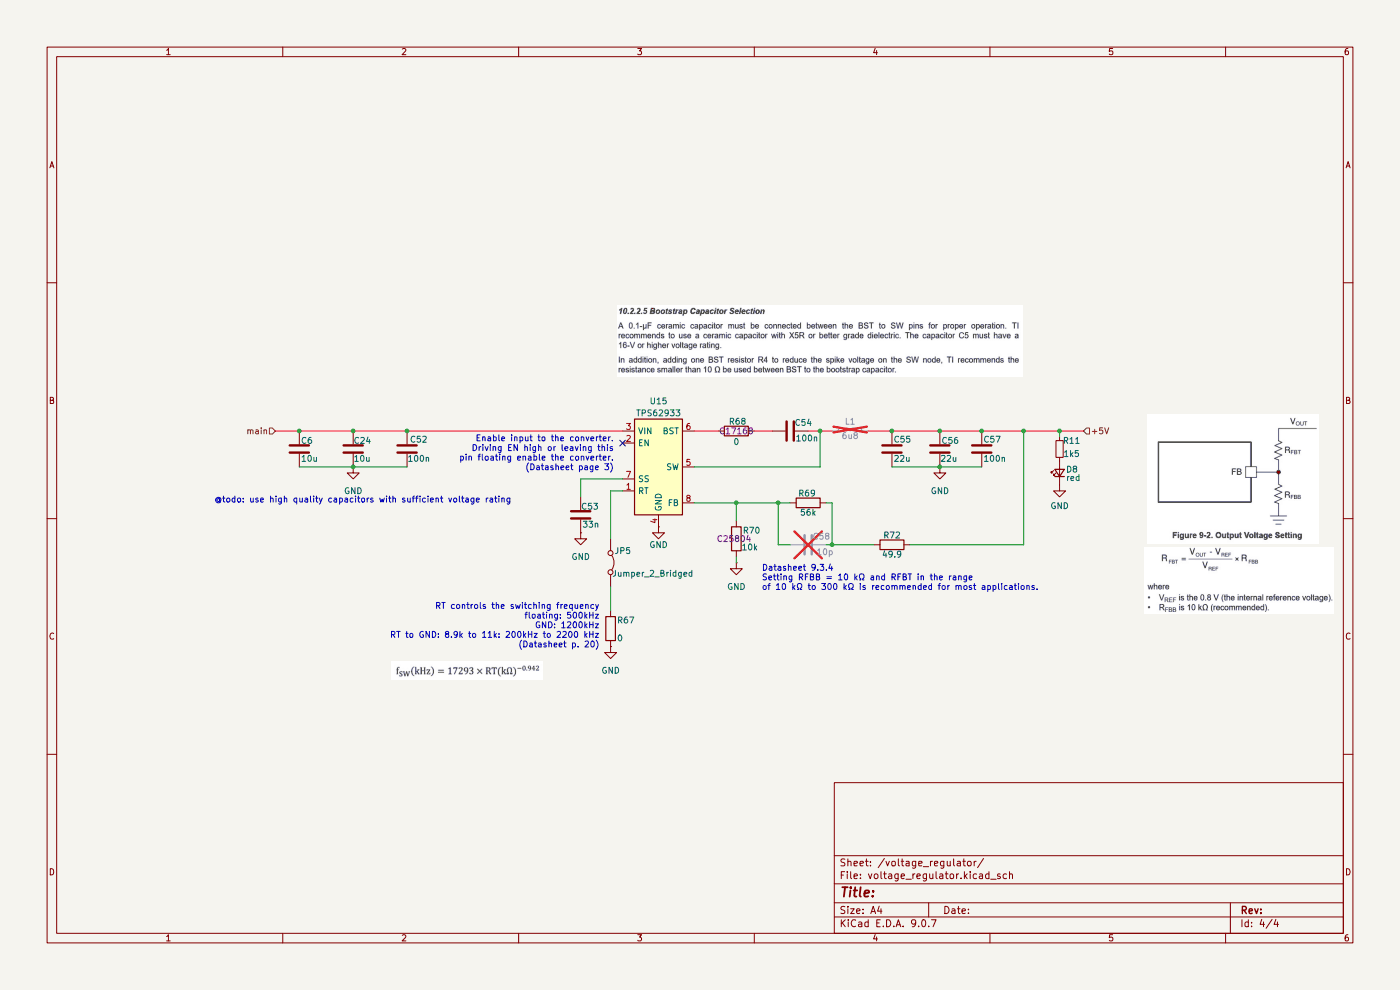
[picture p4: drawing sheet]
(kicad_sch
 (version 20250114)
 (generator "eeschema")
 (generator_version "9.0")
 (paper "A4")
 (lib_symbols
  (symbol "Device:C"
   (pin_numbers (hide yes))
   (pin_names
    (offset 0.254)) (exclude_from_sim no) (in_bom yes) (on_board yes)
   (property "Reference" "C" (at 0.635 2.54 0) (effects (font (size 1.27 1.27)) (justify left)))
   (property "Value" "C" (at 0.635 -2.54 0) (effects (font (size 1.27 1.27)) (justify left)))
   (property "Footprint" "" (at 0.9652 -3.81 0) (effects (font (size 1.27 1.27)) (hide yes)))
   (property "Datasheet" "~" (at 0 0 0) (effects (font (size 1.27 1.27)) (hide yes)))
   (property "Description" "Unpolarized capacitor" (at 0 0 0) (effects (font (size 1.27 1.27)) (hide yes)))
   (symbol "C_0_1"
    (polyline (pts (xy -2.032 0.762) (xy 2.032 0.762)) (stroke (width 0.508) (type default)) (fill (type none)))
    (polyline (pts (xy -2.032 -0.762) (xy 2.032 -0.762)) (stroke (width 0.508) (type default)) (fill (type none))))
   (symbol "C_1_1"
    (pin passive line (at 0 3.81 270) (length 2.794) (name "~" (effects (font (size 1.27 1.27)))) (number "1" (effects (font (size 1.27 1.27)))))
    (pin passive line (at 0 -3.81 90) (length 2.794) (name "~" (effects (font (size 1.27 1.27)))) (number "2" (effects (font (size 1.27 1.27))))))
   (embedded_fonts no))
  (symbol "Device:L"
   (pin_numbers (hide yes))
   (pin_names
    (offset 1.016) (hide yes)) (exclude_from_sim no) (in_bom yes) (on_board yes)
   (property "Reference" "L" (at -1.27 0 90) (effects (font (size 1.27 1.27))))
   (property "Value" "L" (at 1.905 0 90) (effects (font (size 1.27 1.27))))
   (property "Footprint" "" (at 0 0 0) (effects (font (size 1.27 1.27)) (hide yes)))
   (property "Datasheet" "~" (at 0 0 0) (effects (font (size 1.27 1.27)) (hide yes)))
   (property "Description" "Inductor" (at 0 0 0) (effects (font (size 1.27 1.27)) (hide yes)))
   (symbol "L_0_1"
    (arc (start 0 2.54) (mid 0.6323 1.905) (end 0 1.27) (stroke (width 0) (type default)) (fill (type none)))
    (arc (start 0 1.27) (mid 0.6323 0.635) (end 0 0) (stroke (width 0) (type default)) (fill (type none)))
    (arc (start 0 0) (mid 0.6323 -0.635) (end 0 -1.27) (stroke (width 0) (type default)) (fill (type none)))
    (arc (start 0 -1.27) (mid 0.6323 -1.905) (end 0 -2.54) (stroke (width 0) (type default)) (fill (type none))))
   (symbol "L_1_1"
    (pin passive line (at 0 3.81 270) (length 1.27) (name "1" (effects (font (size 1.27 1.27)))) (number "1" (effects (font (size 1.27 1.27)))))
    (pin passive line (at 0 -3.81 90) (length 1.27) (name "2" (effects (font (size 1.27 1.27)))) (number "2" (effects (font (size 1.27 1.27))))))
   (embedded_fonts no))
  (symbol "Device:LED_Small"
   (pin_numbers (hide yes))
   (pin_names
    (offset 0.254) (hide yes)) (exclude_from_sim no) (in_bom yes) (on_board yes)
   (property "Reference" "D" (at -1.27 3.175 0) (effects (font (size 1.27 1.27)) (justify left)))
   (property "Value" "LED_Small" (at -4.445 -2.54 0) (effects (font (size 1.27 1.27)) (justify left)))
   (property "Footprint" "" (at 0 0 90) (effects (font (size 1.27 1.27)) (hide yes)))
   (property "Datasheet" "~" (at 0 0 90) (effects (font (size 1.27 1.27)) (hide yes)))
   (property "Description" "Light emitting diode, small symbol" (at 0 0 0) (effects (font (size 1.27 1.27)) (hide yes)))
   (symbol "LED_Small_0_1"
    (polyline (pts (xy -0.762 -1.016) (xy -0.762 1.016)) (stroke (width 0.254) (type default)) (fill (type none)))
    (polyline (pts (xy 0 0.762) (xy -0.508 1.27) (xy -0.254 1.27) (xy -0.508 1.27) (xy -0.508 1.016)) (stroke (width 0) (type default)) (fill (type none)))
    (polyline (pts (xy 0.508 1.27) (xy 0 1.778) (xy 0.254 1.778) (xy 0 1.778) (xy 0 1.524)) (stroke (width 0) (type default)) (fill (type none)))
    (polyline (pts (xy 0.762 -1.016) (xy -0.762 0) (xy 0.762 1.016) (xy 0.762 -1.016)) (stroke (width 0.254) (type default)) (fill (type none)))
    (polyline (pts (xy 1.016 0) (xy -0.762 0)) (stroke (width 0) (type default)) (fill (type none))))
   (symbol "LED_Small_1_1"
    (pin passive line (at -2.54 0 0) (length 1.778) (name "K" (effects (font (size 1.27 1.27)))) (number "1" (effects (font (size 1.27 1.27)))))
    (pin passive line (at 2.54 0 180) (length 1.778) (name "A" (effects (font (size 1.27 1.27)))) (number "2" (effects (font (size 1.27 1.27))))))
   (embedded_fonts no))
  (symbol "Device:R"
   (pin_numbers (hide yes))
   (pin_names
    (offset 0)) (exclude_from_sim no) (in_bom yes) (on_board yes)
   (property "Reference" "R" (at 2.032 0 90) (effects (font (size 1.27 1.27))))
   (property "Value" "R" (at 0 0 90) (effects (font (size 1.27 1.27))))
   (property "Footprint" "" (at -1.778 0 90) (effects (font (size 1.27 1.27)) (hide yes)))
   (property "Datasheet" "~" (at 0 0 0) (effects (font (size 1.27 1.27)) (hide yes)))
   (property "Description" "Resistor" (at 0 0 0) (effects (font (size 1.27 1.27)) (hide yes)))
   (symbol "R_0_1"
    (rectangle (start -1.016 -2.54) (end 1.016 2.54) (stroke (width 0.254) (type default)) (fill (type none))))
   (symbol "R_1_1"
    (pin passive line (at 0 3.81 270) (length 1.27) (name "~" (effects (font (size 1.27 1.27)))) (number "1" (effects (font (size 1.27 1.27)))))
    (pin passive line (at 0 -3.81 90) (length 1.27) (name "~" (effects (font (size 1.27 1.27)))) (number "2" (effects (font (size 1.27 1.27))))))
   (embedded_fonts no))
  (symbol "Device:R_Small"
   (pin_numbers (hide yes))
   (pin_names
    (offset 0.254) (hide yes)) (exclude_from_sim no) (in_bom yes) (on_board yes)
   (property "Reference" "R" (at 0.762 0.508 0) (effects (font (size 1.27 1.27)) (justify left)))
   (property "Value" "R_Small" (at 0.762 -1.016 0) (effects (font (size 1.27 1.27)) (justify left)))
   (property "Footprint" "" (at 0 0 0) (effects (font (size 1.27 1.27)) (hide yes)))
   (property "Datasheet" "~" (at 0 0 0) (effects (font (size 1.27 1.27)) (hide yes)))
   (property "Description" "Resistor, small symbol" (at 0 0 0) (effects (font (size 1.27 1.27)) (hide yes)))
   (symbol "R_Small_0_1"
    (rectangle (start -0.762 1.778) (end 0.762 -1.778) (stroke (width 0.2032) (type default)) (fill (type none))))
   (symbol "R_Small_1_1"
    (pin passive line (at 0 2.54 270) (length 0.762) (name "~" (effects (font (size 1.27 1.27)))) (number "1" (effects (font (size 1.27 1.27)))))
    (pin passive line (at 0 -2.54 90) (length 0.762) (name "~" (effects (font (size 1.27 1.27)))) (number "2" (effects (font (size 1.27 1.27))))))
   (embedded_fonts no))
  (symbol "GND_1"
   (power)
   (pin_numbers (hide yes))
   (pin_names
    (offset 0) (hide yes)) (exclude_from_sim no) (in_bom yes) (on_board yes)
   (property "Reference" "#PWR" (at 0 -6.35 0) (effects (font (size 1.27 1.27)) (hide yes)))
   (property "Value" "GND" (at 0 -3.81 0) (effects (font (size 1.27 1.27))))
   (property "Footprint" "" (at 0 0 0) (effects (font (size 1.27 1.27)) (hide yes)))
   (property "Datasheet" "" (at 0 0 0) (effects (font (size 1.27 1.27)) (hide yes)))
   (property "Description" "Power symbol creates a global label with name \"GND\" , ground" (at 0 0 0) (effects (font (size 1.27 1.27)) (hide yes)))
   (symbol "GND_1_0_1"
    (polyline (pts (xy 0 0) (xy 0 -1.27) (xy 1.27 -1.27) (xy 0 -2.54) (xy -1.27 -1.27) (xy 0 -1.27)) (stroke (width 0) (type default)) (fill (type none))))
   (symbol "GND_1_1_1"
    (pin power_in line (at 0 0 270) (length 0) (name "~" (effects (font (size 1.27 1.27)))) (number "1" (effects (font (size 1.27 1.27))))))
   (embedded_fonts no))
  (symbol "Jumper:Jumper_2_Bridged"
   (pin_numbers (hide yes))
   (pin_names
    (offset 0) (hide yes)) (exclude_from_sim no) (in_bom yes) (on_board yes)
   (property "Reference" "JP" (at 0 1.905 0) (effects (font (size 1.27 1.27))))
   (property "Value" "Jumper_2_Bridged" (at 0 -2.54 0) (effects (font (size 1.27 1.27))))
   (property "Footprint" "" (at 0 0 0) (effects (font (size 1.27 1.27)) (hide yes)))
   (property "Datasheet" "~" (at 0 0 0) (effects (font (size 1.27 1.27)) (hide yes)))
   (property "Description" "Jumper, 2-pole, closed/bridged" (at 0 0 0) (effects (font (size 1.27 1.27)) (hide yes)))
   (symbol "Jumper_2_Bridged_0_0"
    (circle (center -2.032 0) (radius 0.508) (stroke (width 0) (type default)) (fill (type none)))
    (circle (center 2.032 0) (radius 0.508) (stroke (width 0) (type default)) (fill (type none))))
   (symbol "Jumper_2_Bridged_0_1"
    (arc (start -1.524 0.254) (mid 0 0.762) (end 1.524 0.254) (stroke (width 0) (type default)) (fill (type none))))
   (symbol "Jumper_2_Bridged_1_1"
    (pin passive line (at -5.08 0 0) (length 2.54) (name "A" (effects (font (size 1.27 1.27)))) (number "1" (effects (font (size 1.27 1.27)))))
    (pin passive line (at 5.08 0 180) (length 2.54) (name "B" (effects (font (size 1.27 1.27)))) (number "2" (effects (font (size 1.27 1.27))))))
   (embedded_fonts no))
  (symbol "Regulator_Switching:TPS62933" (exclude_from_sim no) (in_bom yes) (on_board yes)
   (property "Reference" "U" (at 0 13.97 0) (effects (font (size 1.27 1.27))))
   (property "Value" "TPS62933" (at 0 11.43 0) (effects (font (size 1.27 1.27))))
   (property "Footprint" "Package_TO_SOT_SMD:SOT-583-8" (at 0 -25.4 0) (effects (font (size 1.27 1.27)) (hide yes)))
   (property "Datasheet" "https://www.ti.com/lit/ds/symlink/tps62933.pdf" (at 0 -22.86 0) (effects (font (size 1.27 1.27)) (hide yes)))
   (property "Description" "3.8-30V, 3A Synchronous Buck Converters with pulse frequency modulation (PFM), SOT583-8" (at 0 0 0) (effects (font (size 1.27 1.27)) (hide yes)))
   (symbol "TPS62933_0_1"
    (rectangle (start -5.08 10.16) (end 5.08 -10.16) (stroke (width 0.254) (type default)) (fill (type background))))
   (symbol "TPS62933_1_1"
    (pin power_in line (at -7.62 7.62 0) (length 2.54) (name "VIN" (effects (font (size 1.27 1.27)))) (number "3" (effects (font (size 1.27 1.27)))))
    (pin input line (at -7.62 5.08 0) (length 2.54) (name "EN" (effects (font (size 1.27 1.27)))) (number "2" (effects (font (size 1.27 1.27)))))
    (pin passive line (at -7.62 -2.54 0) (length 2.54) (name "SS" (effects (font (size 1.27 1.27)))) (number "7" (effects (font (size 1.27 1.27)))))
    (pin passive line (at -7.62 -5.08 0) (length 2.54) (name "RT" (effects (font (size 1.27 1.27)))) (number "1" (effects (font (size 1.27 1.27)))))
    (pin power_in line (at 0 -12.7 90) (length 2.54) (name "GND" (effects (font (size 1.27 1.27)))) (number "4" (effects (font (size 1.27 1.27)))))
    (pin passive line (at 7.62 7.62 180) (length 2.54) (name "BST" (effects (font (size 1.27 1.27)))) (number "6" (effects (font (size 1.27 1.27)))))
    (pin output line (at 7.62 0 180) (length 2.54) (name "SW" (effects (font (size 1.27 1.27)))) (number "5" (effects (font (size 1.27 1.27)))))
    (pin input line (at 7.62 -7.62 180) (length 2.54) (name "FB" (effects (font (size 1.27 1.27)))) (number "8" (effects (font (size 1.27 1.27))))))
   (embedded_fonts no))
  (symbol "power:GND"
   (power)
   (pin_names
    (offset 0)) (exclude_from_sim no) (in_bom yes) (on_board yes)
   (property "Reference" "#PWR" (at 0 -6.35 0) (effects (font (size 1.27 1.27)) (hide yes)))
   (property "Value" "GND" (at 0 -3.81 0) (effects (font (size 1.27 1.27))))
   (property "Footprint" "" (at 0 0 0) (effects (font (size 1.27 1.27)) (hide yes)))
   (property "Datasheet" "" (at 0 0 0) (effects (font (size 1.27 1.27)) (hide yes)))
   (property "Description" "Power symbol creates a global label with name \"GND\" , ground" (at 0 0 0) (effects (font (size 1.27 1.27)) (hide yes)))
   (symbol "GND_0_1"
    (polyline (pts (xy 0 0) (xy 0 -1.27) (xy 1.27 -1.27) (xy 0 -2.54) (xy -1.27 -1.27) (xy 0 -1.27)) (stroke (width 0) (type default)) (fill (type none))))
   (symbol "GND_1_1"
    (pin power_in line (at 0 0 270) (length 0) (hide yes) (name "GND" (effects (font (size 1.27 1.27)))) (number "1" (effects (font (size 1.27 1.27))))))
   (embedded_fonts no)))
 (text "Enable input to the converter.\nDriving EN high or leaving this\npin floating enable the converter.\n(Datasheet page 3)"
  (exclude_from_sim no)
  (at 130.302 96.266 0)
  (effects (font (size 1.27 1.27)) (justify right)))
 (text "RT controls the switching frequency\nfloating: 500kHz\nGND: 1200kHz\nRT to GND: 8.9k to 11k: 200kHz to 2200 kHz\n(Datasheet p. 20)"
  (exclude_from_sim no)
  (at 127.254 132.842 0)
  (effects (font (size 1.27 1.27)) (justify right)))
 (text "@todo: use high quality capacitors with sufficient voltage rating"
  (exclude_from_sim no)
  (at 76.962 106.172 0)
  (effects (font (size 1.27 1.27))))
 (text "Datasheet 9.3.4\nSetting RFBB = 10 kΩ and RFBT in the range\nof 10 kΩ to 300 kΩ is recommended for most applications."
  (exclude_from_sim no)
  (at 161.544 122.682 0)
  (effects (font (size 1.27 1.27)) (justify left)))
 (junction
  (at 165.1 106.68)
  (diameter 0)
  (color 0 0 0 0))
 (junction
  (at 199.39 99.06)
  (diameter 0)
  (color 0 0 0 0))
 (junction
  (at 189.23 91.44)
  (diameter 0)
  (color 0 0 0 0))
 (junction
  (at 156.21 106.68)
  (diameter 0)
  (color 0 0 0 0))
 (junction
  (at 74.93 99.06)
  (diameter 0)
  (color 0 0 0 0))
 (junction
  (at 63.5 91.44)
  (diameter 0)
  (color 0 0 0 0))
 (junction
  (at 217.17 91.44)
  (diameter 0)
  (color 0 0 0 0))
 (junction
  (at 208.28 91.44)
  (diameter 0)
  (color 0 0 0 0))
 (junction
  (at 86.36 91.44)
  (diameter 0)
  (color 0 0 0 0))
 (junction
  (at 224.79 91.44)
  (diameter 0)
  (color 0 0 0 0))
 (junction
  (at 176.53 115.57)
  (diameter 0)
  (color 0 0 0 0))
 (junction
  (at 173.99 91.44)
  (diameter 0)
  (color 0 0 0 0))
 (junction
  (at 74.93 91.44)
  (diameter 0)
  (color 0 0 0 0))
 (junction
  (at 199.39 91.44)
  (diameter 0)
  (color 0 0 0 0))
 (no_connect
  (at 132.08 93.98))
 (wire
  (pts (xy 156.21 106.68) (xy 165.1 106.68))
  (stroke (width 0) (type default)))
 (wire
  (pts (xy 217.17 115.57) (xy 217.17 91.44))
  (stroke (width 0) (type default)))
 (wire
  (pts (xy 173.99 91.44) (xy 176.53 91.44))
  (stroke (width 0) (type default) (color 255 0 37 1)))
 (wire
  (pts (xy 123.19 101.6) (xy 123.19 105.41))
  (stroke (width 0) (type default)))
 (wire
  (pts (xy 167.64 115.57) (xy 165.1 115.57))
  (stroke (width 0) (type default)))
 (wire
  (pts (xy 74.93 99.06) (xy 86.36 99.06))
  (stroke (width 0) (type default)))
 (wire
  (pts (xy 58.42 91.44) (xy 63.5 91.44))
  (stroke (width 0) (type default) (color 255 0 52 1)))
 (wire
  (pts (xy 86.36 91.44) (xy 132.08 91.44))
  (stroke (width 0) (type default) (color 255 0 36 1)))
 (wire
  (pts (xy 173.99 99.06) (xy 173.99 91.44))
  (stroke (width 0) (type default)))
 (wire
  (pts (xy 156.21 119.38) (xy 156.21 118.11))
  (stroke (width 0) (type default)))
 (wire
  (pts (xy 147.32 106.68) (xy 156.21 106.68))
  (stroke (width 0) (type default)))
 (wire
  (pts (xy 193.04 115.57) (xy 217.17 115.57))
  (stroke (width 0) (type default)))
 (wire
  (pts (xy 63.5 91.44) (xy 74.93 91.44))
  (stroke (width 0) (type default) (color 255 9 52 1)))
 (wire
  (pts (xy 160.02 91.44) (xy 163.83 91.44))
  (stroke (width 0) (type default) (color 255 0 15 1)))
 (wire
  (pts (xy 147.32 99.06) (xy 173.99 99.06))
  (stroke (width 0) (type default)))
 (wire
  (pts (xy 129.54 104.14) (xy 129.54 114.3))
  (stroke (width 0) (type default)))
 (wire
  (pts (xy 176.53 106.68) (xy 176.53 115.57))
  (stroke (width 0) (type default)))
 (wire
  (pts (xy 224.79 91.44) (xy 224.79 92.71))
  (stroke (width 0) (type default)))
 (wire
  (pts (xy 171.45 91.44) (xy 173.99 91.44))
  (stroke (width 0) (type default) (color 255 0 37 1)))
 (wire
  (pts (xy 74.93 91.44) (xy 86.36 91.44))
  (stroke (width 0) (type default) (color 255 10 82 1)))
 (wire
  (pts (xy 156.21 106.68) (xy 156.21 110.49))
  (stroke (width 0) (type default)))
 (wire
  (pts (xy 147.32 91.44) (xy 152.4 91.44))
  (stroke (width 0) (type default) (color 255 0 30 1)))
 (wire
  (pts (xy 185.42 115.57) (xy 176.53 115.57))
  (stroke (width 0) (type default)))
 (wire
  (pts (xy 184.15 91.44) (xy 189.23 91.44))
  (stroke (width 0) (type default) (color 255 0 15 1)))
 (wire
  (pts (xy 165.1 106.68) (xy 167.64 106.68))
  (stroke (width 0) (type default)))
 (wire
  (pts (xy 175.26 115.57) (xy 176.53 115.57))
  (stroke (width 0) (type default)))
 (wire
  (pts (xy 175.26 106.68) (xy 176.53 106.68))
  (stroke (width 0) (type default)))
 (wire
  (pts (xy 208.28 91.44) (xy 217.17 91.44))
  (stroke (width 0) (type default) (color 255 0 15 1)))
 (wire
  (pts (xy 189.23 91.44) (xy 199.39 91.44))
  (stroke (width 0) (type default) (color 255 0 15 1)))
 (wire
  (pts (xy 129.54 129.54) (xy 129.54 124.46))
  (stroke (width 0) (type default)))
 (wire
  (pts (xy 132.08 101.6) (xy 123.19 101.6))
  (stroke (width 0) (type default)))
 (wire
  (pts (xy 189.23 99.06) (xy 199.39 99.06))
  (stroke (width 0) (type default)))
 (wire
  (pts (xy 199.39 91.44) (xy 208.28 91.44))
  (stroke (width 0) (type default) (color 255 0 15 1)))
 (wire
  (pts (xy 63.5 99.06) (xy 74.93 99.06))
  (stroke (width 0) (type default)))
 (wire
  (pts (xy 199.39 99.06) (xy 208.28 99.06))
  (stroke (width 0) (type default)))
 (wire
  (pts (xy 224.79 91.44) (xy 229.87 91.44))
  (stroke (width 0) (type default) (color 255 0 15 1)))
 (wire
  (pts (xy 217.17 91.44) (xy 224.79 91.44))
  (stroke (width 0) (type default) (color 255 0 15 1)))
 (wire
  (pts (xy 132.08 104.14) (xy 129.54 104.14))
  (stroke (width 0) (type default)))
 (wire
  (pts (xy 165.1 115.57) (xy 165.1 106.68))
  (stroke (width 0) (type default)))
 (image
  (at 99.06 142.24)
  (data))
 (image
  (at 173.99 72.39)
  (data))
 (image
  (at 261.62 101.6)
  (data))
 (image
  (at 262.89 123.19)
  (data))
 (hierarchical_label "+5V"
  (shape input)
  (at 229.87 91.44 0)
  (effects (font (size 1.27 1.27)) (justify left)))
 (hierarchical_label "main"
  (shape input)
  (at 58.42 91.44 180)
  (effects (font (size 1.27 1.27)) (justify right)))
 (symbol
  (lib_id "Device:R")
  (at 189.23 115.57 90)
  (unit 1)
  (exclude_from_sim no)
  (in_bom yes)
  (on_board yes)
  (dnp no)
  (property "Reference" "R72" (at 189.23 113.538 90) (effects (font (size 1.27 1.27))))
  (property "Value" "49.9" (at 189.23 117.602 90) (effects (font (size 1.27 1.27))))
  (property "Footprint" "Resistor_SMD:R_0603_1608Metric" (at 189.23 117.348 90) (effects (font (size 1.27 1.27)) (hide yes)))
  (property "Datasheet" "https://jlcpcb.com/api/file/downloadByFileSystemAccessId/8579706274084278272" (at 189.23 115.57 0) (effects (font (size 1.27 1.27)) (hide yes)))
  (property "Description" "Resistor" (at 189.23 115.57 0) (effects (font (size 1.27 1.27)) (hide yes)))
  (property "LSCS#" "C23185" (at 189.23 115.57 90) (effects (font (size 1.27 1.27)) (hide yes)))
  (pin "2")
  (pin "1"))
 (symbol
  (lib_id "Device:R")
  (at 156.21 114.3 180)
  (unit 1)
  (exclude_from_sim no)
  (in_bom yes)
  (on_board yes)
  (dnp no)
  (property "Reference" "R70" (at 157.48 112.522 0) (effects (font (size 1.27 1.27)) (justify right)))
  (property "Value" "10k" (at 157.226 116.078 0) (effects (font (size 1.27 1.27)) (justify right)))
  (property "Footprint" "Resistor_SMD:R_0603_1608Metric" (at 157.988 114.3 90) (effects (font (size 1.27 1.27)) (hide yes)))
  (property "Datasheet" "~" (at 156.21 114.3 0) (effects (font (size 1.27 1.27)) (hide yes)))
  (property "Description" "Resistor" (at 156.21 114.3 0) (effects (font (size 1.27 1.27)) (hide yes)))
  (property "LCSC" "C25804 " (at 156.21 114.3 0) (effects (font (size 1.27 1.27))))
  (pin "2")
  (pin "1"))
 (symbol
  (lib_id "Device:C")
  (at 208.28 95.25 0)
  (unit 1)
  (exclude_from_sim no)
  (in_bom yes)
  (on_board yes)
  (dnp no)
  (property "Reference" "C57" (at 208.534 93.218 0) (effects (font (size 1.27 1.27)) (justify left)))
  (property "Value" "100n" (at 208.534 97.282 0) (effects (font (size 1.27 1.27)) (justify left)))
  (property "Footprint" "Capacitor_SMD:C_0402_1005Metric" (at 209.2452 99.06 0) (effects (font (size 1.27 1.27)) (hide yes)))
  (property "Datasheet" "~" (at 208.28 95.25 0) (effects (font (size 1.27 1.27)) (hide yes)))
  (property "Description" "Unpolarized capacitor" (at 208.28 95.25 0) (effects (font (size 1.27 1.27)) (hide yes)))
  (property "LCSC" "C1525" (at 208.28 95.25 0) (effects (font (size 1.27 1.27)) (hide yes)))
  (pin "2")
  (pin "1"))
 (symbol
  (lib_id "Device:C")
  (at 189.23 95.25 0)
  (unit 1)
  (exclude_from_sim no)
  (in_bom yes)
  (on_board yes)
  (dnp no)
  (property "Reference" "C55" (at 189.484 93.218 0) (effects (font (size 1.27 1.27)) (justify left)))
  (property "Value" "22u" (at 189.484 97.282 0) (effects (font (size 1.27 1.27)) (justify left)))
  (property "Footprint" "Capacitor_SMD:C_0603_1608Metric" (at 190.1952 99.06 0) (effects (font (size 1.27 1.27)) (hide yes)))
  (property "Datasheet" "~" (at 189.23 95.25 0) (effects (font (size 1.27 1.27)) (hide yes)))
  (property "Description" "Unpolarized capacitor" (at 189.23 95.25 0) (effects (font (size 1.27 1.27)) (hide yes)))
  (property "LCSC" "C59461" (at 189.23 95.25 0) (effects (font (size 1.27 1.27)) (hide yes)))
  (pin "2")
  (pin "1"))
 (symbol
  (lib_id "Device:C")
  (at 123.19 109.22 0)
  (unit 1)
  (exclude_from_sim no)
  (in_bom yes)
  (on_board yes)
  (dnp no)
  (property "Reference" "C53" (at 123.19 107.442 0) (effects (font (size 1.27 1.27)) (justify left)))
  (property "Value" "33n" (at 123.444 111.252 0) (effects (font (size 1.27 1.27)) (justify left)))
  (property "Footprint" "Capacitor_SMD:C_0402_1005Metric" (at 124.1552 113.03 0) (effects (font (size 1.27 1.27)) (hide yes)))
  (property "Datasheet" "~" (at 123.19 109.22 0) (effects (font (size 1.27 1.27)) (hide yes)))
  (property "Description" "Unpolarized capacitor" (at 123.19 109.22 0) (effects (font (size 1.27 1.27)) (hide yes)))
  (property "LCSC" "C7419416" (at 123.19 109.22 0) (effects (font (size 1.27 1.27)) (hide yes)))
  (pin "2")
  (pin "1"))
 (symbol
  (lib_name "GND_1")
  (lib_id "power:GND")
  (at 156.21 119.38 0)
  (unit 1)
  (exclude_from_sim no)
  (in_bom yes)
  (on_board yes)
  (dnp no)
  (fields_autoplaced yes)
  (property "Reference" "#PWR0136" (at 156.21 125.73 0) (effects (font (size 1.27 1.27)) (hide yes)))
  (property "Value" "GND" (at 156.21 124.46 0) (effects (font (size 1.27 1.27))))
  (property "Footprint" "" (at 156.21 119.38 0) (effects (font (size 1.27 1.27)) (hide yes)))
  (property "Datasheet" "" (at 156.21 119.38 0) (effects (font (size 1.27 1.27)) (hide yes)))
  (property "Description" "Power symbol creates a global label with name \"GND\" , ground" (at 156.21 119.38 0) (effects (font (size 1.27 1.27)) (hide yes)))
  (pin "1"))
 (symbol
  (lib_name "GND_1")
  (lib_id "power:GND")
  (at 123.19 113.03 0)
  (unit 1)
  (exclude_from_sim no)
  (in_bom yes)
  (on_board yes)
  (dnp no)
  (fields_autoplaced yes)
  (property "Reference" "#PWR0134" (at 123.19 119.38 0) (effects (font (size 1.27 1.27)) (hide yes)))
  (property "Value" "GND" (at 123.19 118.11 0) (effects (font (size 1.27 1.27))))
  (property "Footprint" "" (at 123.19 113.03 0) (effects (font (size 1.27 1.27)) (hide yes)))
  (property "Datasheet" "" (at 123.19 113.03 0) (effects (font (size 1.27 1.27)) (hide yes)))
  (property "Description" "Power symbol creates a global label with name \"GND\" , ground" (at 123.19 113.03 0) (effects (font (size 1.27 1.27)) (hide yes)))
  (pin "1"))
 (symbol
  (lib_id "Device:C")
  (at 167.64 91.44 270)
  (unit 1)
  (exclude_from_sim no)
  (in_bom yes)
  (on_board yes)
  (dnp no)
  (property "Reference" "C54" (at 170.434 89.662 90) (effects (font (size 1.27 1.27))))
  (property "Value" "100n" (at 171.196 92.964 90) (effects (font (size 1.27 1.27))))
  (property "Footprint" "Capacitor_SMD:C_0402_1005Metric" (at 163.83 92.4052 0) (effects (font (size 1.27 1.27)) (hide yes)))
  (property "Datasheet" "~" (at 167.64 91.44 0) (effects (font (size 1.27 1.27)) (hide yes)))
  (property "Description" "Unpolarized capacitor" (at 167.64 91.44 0) (effects (font (size 1.27 1.27)) (hide yes)))
  (property "LCSC" " C1525" (at 167.64 91.44 90) (effects (font (size 1.27 1.27)) (hide yes)))
  (pin "2")
  (pin "1"))
 (symbol
  (lib_name "GND_1")
  (lib_id "power:GND")
  (at 129.54 137.16 0)
  (unit 1)
  (exclude_from_sim no)
  (in_bom yes)
  (on_board yes)
  (dnp no)
  (fields_autoplaced yes)
  (property "Reference" "#PWR0135" (at 129.54 143.51 0) (effects (font (size 1.27 1.27)) (hide yes)))
  (property "Value" "GND" (at 129.54 142.24 0) (effects (font (size 1.27 1.27))))
  (property "Footprint" "" (at 129.54 137.16 0) (effects (font (size 1.27 1.27)) (hide yes)))
  (property "Datasheet" "" (at 129.54 137.16 0) (effects (font (size 1.27 1.27)) (hide yes)))
  (property "Description" "Power symbol creates a global label with name \"GND\" , ground" (at 129.54 137.16 0) (effects (font (size 1.27 1.27)) (hide yes)))
  (pin "1"))
 (symbol
  (lib_id "Device:R")
  (at 156.21 91.44 90)
  (unit 1)
  (exclude_from_sim no)
  (in_bom yes)
  (on_board yes)
  (dnp no)
  (property "Reference" "R68" (at 156.464 89.408 90) (effects (font (size 1.27 1.27))))
  (property "Value" "0" (at 156.21 93.726 90) (effects (font (size 1.27 1.27))))
  (property "Footprint" "Resistor_SMD:R_0402_1005Metric" (at 156.21 93.218 90) (effects (font (size 1.27 1.27)) (hide yes)))
  (property "Datasheet" "~" (at 156.21 91.44 0) (effects (font (size 1.27 1.27)) (hide yes)))
  (property "Description" "Resistor" (at 156.21 91.44 0) (effects (font (size 1.27 1.27)) (hide yes)))
  (property "LCSC" "C17168" (at 156.21 91.44 90) (effects (font (size 1.27 1.27))))
  (pin "2")
  (pin "1"))
 (symbol
  (lib_name "GND_1")
  (lib_id "power:GND")
  (at 74.93 99.06 0)
  (unit 1)
  (exclude_from_sim no)
  (in_bom yes)
  (on_board yes)
  (dnp no)
  (fields_autoplaced yes)
  (property "Reference" "#PWR0106" (at 74.93 105.41 0) (effects (font (size 1.27 1.27)) (hide yes)))
  (property "Value" "GND" (at 74.93 104.14 0) (effects (font (size 1.27 1.27))))
  (property "Footprint" "" (at 74.93 99.06 0) (effects (font (size 1.27 1.27)) (hide yes)))
  (property "Datasheet" "" (at 74.93 99.06 0) (effects (font (size 1.27 1.27)) (hide yes)))
  (property "Description" "Power symbol creates a global label with name \"GND\" , ground" (at 74.93 99.06 0) (effects (font (size 1.27 1.27)) (hide yes)))
  (pin "1"))
 (symbol
  (lib_id "Device:C")
  (at 86.36 95.25 0)
  (unit 1)
  (exclude_from_sim no)
  (in_bom yes)
  (on_board yes)
  (dnp no)
  (property "Reference" "C52" (at 86.868 93.218 0) (effects (font (size 1.27 1.27)) (justify left)))
  (property "Value" "100n" (at 86.36 97.282 0) (effects (font (size 1.27 1.27)) (justify left)))
  (property "Footprint" "Capacitor_SMD:C_0402_1005Metric" (at 87.3252 99.06 0) (effects (font (size 1.27 1.27)) (hide yes)))
  (property "Datasheet" "~" (at 86.36 95.25 0) (effects (font (size 1.27 1.27)) (hide yes)))
  (property "Description" "Unpolarized capacitor" (at 86.36 95.25 0) (effects (font (size 1.27 1.27)) (hide yes)))
  (property "LCSC#" " C1525" (at 86.36 95.25 0) (effects (font (size 1.27 1.27)) (hide yes)))
  (pin "1")
  (pin "2"))
 (symbol
  (lib_id "Device:R_Small")
  (at 224.79 95.25 0)
  (unit 1)
  (exclude_from_sim no)
  (in_bom yes)
  (on_board yes)
  (dnp no)
  (property "Reference" "R11" (at 227.33 93.472 0) (effects (font (size 1.27 1.27))))
  (property "Value" "1k5" (at 227.33 96.266 0) (effects (font (size 1.27 1.27))))
  (property "Footprint" "Resistor_SMD:R_0402_1005Metric" (at 224.79 95.25 0) (effects (font (size 1.27 1.27)) (hide yes)))
  (property "Datasheet" "~" (at 224.79 95.25 0) (effects (font (size 1.27 1.27)) (hide yes)))
  (property "Description" "" (at 224.79 95.25 0) (effects (font (size 1.27 1.27)) (hide yes)))
  (property "LCSC#" "" (at 224.79 95.25 0) (effects (font (size 1.27 1.27)) (hide yes)))
  (property "Manufacturer" "" (at 224.79 95.25 0) (effects (font (size 1.27 1.27)) (hide yes)))
  (property "Part#" "ESR03EZPJ221" (at 224.79 95.25 0) (effects (font (size 1.27 1.27)) (hide yes)))
  (property "LCSC" "C25867" (at 220.472 95.504 0) (effects (font (size 1.27 1.27)) (hide yes)))
  (pin "1")
  (pin "2"))
 (symbol
  (lib_id "Device:C")
  (at 74.93 95.25 0)
  (unit 1)
  (exclude_from_sim no)
  (in_bom yes)
  (on_board yes)
  (dnp no)
  (property "Reference" "C24" (at 74.93 93.472 0) (effects (font (size 1.27 1.27)) (justify left)))
  (property "Value" "10u" (at 74.93 97.282 0) (effects (font (size 1.27 1.27)) (justify left)))
  (property "Footprint" "Capacitor_SMD:C_0603_1608Metric" (at 75.8952 99.06 0) (effects (font (size 1.27 1.27)) (hide yes)))
  (property "Datasheet" "~" (at 74.93 95.25 0) (effects (font (size 1.27 1.27)) (hide yes)))
  (property "Description" "Unpolarized capacitor" (at 74.93 95.25 0) (effects (font (size 1.27 1.27)) (hide yes)))
  (property "LCSC" "C19702" (at 74.93 95.25 0) (effects (font (size 1.27 1.27)) (hide yes)))
  (pin "1")
  (pin "2"))
 (symbol
  (lib_id "Device:R")
  (at 171.45 106.68 90)
  (unit 1)
  (exclude_from_sim no)
  (in_bom yes)
  (on_board yes)
  (dnp no)
  (property "Reference" "R69" (at 171.196 104.648 90) (effects (font (size 1.27 1.27))))
  (property "Value" "56k" (at 171.45 108.712 90) (effects (font (size 1.27 1.27))))
  (property "Footprint" "Resistor_SMD:R_0603_1608Metric" (at 171.45 108.458 90) (effects (font (size 1.27 1.27)) (hide yes)))
  (property "Datasheet" "~" (at 171.45 106.68 0) (effects (font (size 1.27 1.27)) (hide yes)))
  (property "Description" "Resistor" (at 171.45 106.68 0) (effects (font (size 1.27 1.27)) (hide yes)))
  (property "LCSC#" "C23206 " (at 171.45 106.68 90) (effects (font (size 1.27 1.27)) (hide yes)))
  (pin "2")
  (pin "1"))
 (symbol
  (lib_id "Device:C")
  (at 171.45 115.57 270)
  (unit 1)
  (exclude_from_sim no)
  (in_bom yes)
  (on_board yes)
  (dnp yes)
  (property "Reference" "C58" (at 174.244 113.792 90) (effects (font (size 1.27 1.27))))
  (property "Value" "10p" (at 175.006 117.094 90) (effects (font (size 1.27 1.27))))
  (property "Footprint" "Capacitor_SMD:C_0603_1608Metric" (at 167.64 116.5352 0) (effects (font (size 1.27 1.27)) (hide yes)))
  (property "Datasheet" "~" (at 171.45 115.57 0) (effects (font (size 1.27 1.27)) (hide yes)))
  (property "Description" "Unpolarized capacitor" (at 171.45 115.57 0) (effects (font (size 1.27 1.27)) (hide yes)))
  (pin "2")
  (pin "1"))
 (symbol
  (lib_id "Jumper:Jumper_2_Bridged")
  (at 129.54 119.38 270)
  (unit 1)
  (exclude_from_sim no)
  (in_bom yes)
  (on_board yes)
  (dnp no)
  (property "Reference" "JP5" (at 130.302 116.84 90) (effects (font (size 1.27 1.27)) (justify left)))
  (property "Value" "Jumper_2_Bridged" (at 129.794 121.666 90) (effects (font (size 1.27 1.27)) (justify left)))
  (property "Footprint" "Jumper:SolderJumper-2_P1.3mm_Bridged_Pad1.0x1.5mm" (at 129.54 119.38 0) (effects (font (size 1.27 1.27)) (hide yes)))
  (property "Datasheet" "~" (at 129.54 119.38 0) (effects (font (size 1.27 1.27)) (hide yes)))
  (property "Description" "Jumper, 2-pole, closed/bridged" (at 129.54 119.38 0) (effects (font (size 1.27 1.27)) (hide yes)))
  (pin "2")
  (pin "1"))
 (symbol
  (lib_id "Device:L")
  (at 180.34 91.44 90)
  (unit 1)
  (exclude_from_sim no)
  (in_bom yes)
  (on_board yes)
  (dnp yes)
  (property "Reference" "L1" (at 180.34 89.408 90) (effects (font (size 1.27 1.27))))
  (property "Value" "6u8" (at 180.34 92.456 90) (effects (font (size 1.27 1.27))))
  (property "Footprint" "Inductor_SMD:L_Wuerth_XHMI-6060" (at 180.34 91.44 0) (effects (font (size 1.27 1.27)) (hide yes)))
  (property "Datasheet" "~" (at 180.34 91.44 0) (effects (font (size 1.27 1.27)) (hide yes)))
  (property "Description" "Inductor" (at 180.34 91.44 0) (effects (font (size 1.27 1.27)) (hide yes)))
  (property "Würth Nr:" "74439346068(?)" (at 180.34 91.44 90) (effects (font (size 1.27 1.27)) (hide yes)))
  (pin "1")
  (pin "2"))
 (symbol
  (lib_id "Device:C")
  (at 199.39 95.25 0)
  (unit 1)
  (exclude_from_sim no)
  (in_bom yes)
  (on_board yes)
  (dnp no)
  (property "Reference" "C56" (at 199.644 93.472 0) (effects (font (size 1.27 1.27)) (justify left)))
  (property "Value" "22u" (at 199.39 97.282 0) (effects (font (size 1.27 1.27)) (justify left)))
  (property "Footprint" "Capacitor_SMD:C_0603_1608Metric" (at 200.3552 99.06 0) (effects (font (size 1.27 1.27)) (hide yes)))
  (property "Datasheet" "~" (at 199.39 95.25 0) (effects (font (size 1.27 1.27)) (hide yes)))
  (property "Description" "Unpolarized capacitor" (at 199.39 95.25 0) (effects (font (size 1.27 1.27)) (hide yes)))
  (property "LCSC" "C59461" (at 199.39 95.25 0) (effects (font (size 1.27 1.27)) (hide yes)))
  (pin "2")
  (pin "1"))
 (symbol
  (lib_id "power:GND")
  (at 224.79 102.87 0)
  (unit 1)
  (exclude_from_sim no)
  (in_bom yes)
  (on_board yes)
  (dnp no)
  (fields_autoplaced yes)
  (property "Reference" "#PWR038" (at 224.79 109.22 0) (effects (font (size 1.27 1.27)) (hide yes)))
  (property "Value" "GND" (at 224.79 107.3134 0) (effects (font (size 1.27 1.27))))
  (property "Footprint" "" (at 224.79 102.87 0) (effects (font (size 1.27 1.27)) (hide yes)))
  (property "Datasheet" "" (at 224.79 102.87 0) (effects (font (size 1.27 1.27)) (hide yes)))
  (property "Description" "" (at 224.79 102.87 0) (effects (font (size 1.27 1.27)) (hide yes)))
  (pin "1"))
 (symbol
  (lib_id "Regulator_Switching:TPS62933")
  (at 139.7 99.06 0)
  (unit 1)
  (exclude_from_sim no)
  (in_bom yes)
  (on_board yes)
  (dnp no)
  (fields_autoplaced yes)
  (property "Reference" "U15" (at 139.7 85.09 0) (effects (font (size 1.27 1.27))))
  (property "Value" "TPS62933" (at 139.7 87.63 0) (effects (font (size 1.27 1.27))))
  (property "Footprint" "Package_TO_SOT_SMD:SOT-583-8" (at 139.7 124.46 0) (effects (font (size 1.27 1.27)) (hide yes)))
  (property "Datasheet" "https://www.ti.com/lit/ds/symlink/tps62933.pdf" (at 139.7 121.92 0) (effects (font (size 1.27 1.27)) (hide yes)))
  (property "Description" "3.8-30V, 3A Synchronous Buck Converters with pulse frequency modulation (PFM), SOT583-8" (at 139.7 99.06 0) (effects (font (size 1.27 1.27)) (hide yes)))
  (property "JCSC#" "C3200405" (at 139.7 99.06 0) (effects (font (size 1.27 1.27)) (hide yes)))
  (property "Example Layout" "https://www.ti.com/lit/ug/sluuch1/sluuch1.pdf" (at 139.7 99.06 0) (effects (font (size 1.27 1.27)) (hide yes)))
  (pin "8")
  (pin "5")
  (pin "3")
  (pin "2")
  (pin "1")
  (pin "4")
  (pin "6")
  (pin "7"))
 (symbol
  (lib_name "GND_1")
  (lib_id "power:GND")
  (at 139.7 111.76 0)
  (unit 1)
  (exclude_from_sim no)
  (in_bom yes)
  (on_board yes)
  (dnp no)
  (property "Reference" "#PWR0140" (at 139.7 118.11 0) (effects (font (size 1.27 1.27)) (hide yes)))
  (property "Value" "GND" (at 139.7 115.57 0) (effects (font (size 1.27 1.27))))
  (property "Footprint" "" (at 139.7 111.76 0) (effects (font (size 1.27 1.27)) (hide yes)))
  (property "Datasheet" "" (at 139.7 111.76 0) (effects (font (size 1.27 1.27)) (hide yes)))
  (property "Description" "Power symbol creates a global label with name \"GND\" , ground" (at 139.7 111.76 0) (effects (font (size 1.27 1.27)) (hide yes)))
  (pin "1"))
 (symbol
  (lib_id "Device:C")
  (at 63.5 95.25 0)
  (unit 1)
  (exclude_from_sim no)
  (in_bom yes)
  (on_board yes)
  (dnp no)
  (property "Reference" "C6" (at 63.754 93.472 0) (effects (font (size 1.27 1.27)) (justify left)))
  (property "Value" "10u" (at 63.754 97.282 0) (effects (font (size 1.27 1.27)) (justify left)))
  (property "Footprint" "Capacitor_SMD:C_0603_1608Metric" (at 64.4652 99.06 0) (effects (font (size 1.27 1.27)) (hide yes)))
  (property "Datasheet" "~" (at 63.5 95.25 0) (effects (font (size 1.27 1.27)) (hide yes)))
  (property "Description" "Unpolarized capacitor" (at 63.5 95.25 0) (effects (font (size 1.27 1.27)) (hide yes)))
  (property "LCSC" "C19702" (at 63.5 95.25 0) (effects (font (size 1.27 1.27)) (hide yes)))
  (pin "1")
  (pin "2"))
 (symbol
  (lib_id "Device:LED_Small")
  (at 224.79 100.33 90)
  (unit 1)
  (exclude_from_sim no)
  (in_bom yes)
  (on_board yes)
  (dnp no)
  (property "Reference" "D8" (at 226.06 99.568 90) (effects (font (size 1.27 1.27)) (justify right)))
  (property "Value" "red" (at 226.06 101.346 90) (effects (font (size 1.27 1.27)) (justify right)))
  (property "Footprint" "LED_SMD:LED_0603_1608Metric" (at 224.79 100.33 90) (effects (font (size 1.27 1.27)) (hide yes)))
  (property "Datasheet" "~" (at 224.79 100.33 90) (effects (font (size 1.27 1.27)) (hide yes)))
  (property "Description" "" (at 224.79 100.33 0) (effects (font (size 1.27 1.27)) (hide yes)))
  (property "DigiKey#" "" (at 224.79 100.33 0) (effects (font (size 1.27 1.27)) (hide yes)))
  (property "Manufacturer" "" (at 224.79 100.33 0) (effects (font (size 1.27 1.27)) (hide yes)))
  (property "Part#" "" (at 224.79 100.33 0) (effects (font (size 1.27 1.27)) (hide yes)))
  (property "LCSC#" "" (at 224.79 100.33 0) (effects (font (size 1.27 1.27)) (hide yes)))
  (property "LCSC" "C2286" (at 224.79 100.33 0) (effects (font (size 1.27 1.27)) (hide yes)))
  (pin "1")
  (pin "2"))
 (symbol
  (lib_name "GND_1")
  (lib_id "power:GND")
  (at 199.39 99.06 0)
  (unit 1)
  (exclude_from_sim no)
  (in_bom yes)
  (on_board yes)
  (dnp no)
  (fields_autoplaced yes)
  (property "Reference" "#PWR0139" (at 199.39 105.41 0) (effects (font (size 1.27 1.27)) (hide yes)))
  (property "Value" "GND" (at 199.39 104.14 0) (effects (font (size 1.27 1.27))))
  (property "Footprint" "" (at 199.39 99.06 0) (effects (font (size 1.27 1.27)) (hide yes)))
  (property "Datasheet" "" (at 199.39 99.06 0) (effects (font (size 1.27 1.27)) (hide yes)))
  (property "Description" "Power symbol creates a global label with name \"GND\" , ground" (at 199.39 99.06 0) (effects (font (size 1.27 1.27)) (hide yes)))
  (pin "1"))
 (symbol
  (lib_id "Device:R")
  (at 129.54 133.35 0)
  (unit 1)
  (exclude_from_sim no)
  (in_bom yes)
  (on_board yes)
  (dnp no)
  (property "Reference" "R67" (at 130.81 131.572 0) (effects (font (size 1.27 1.27)) (justify left)))
  (property "Value" "0" (at 130.81 135.382 0) (effects (font (size 1.27 1.27)) (justify left)))
  (property "Footprint" "Resistor_SMD:R_0603_1608Metric" (at 127.762 133.35 90) (effects (font (size 1.27 1.27)) (hide yes)))
  (property "Datasheet" "~" (at 129.54 133.35 0) (effects (font (size 1.27 1.27)) (hide yes)))
  (property "Description" "Resistor" (at 129.54 133.35 0) (effects (font (size 1.27 1.27)) (hide yes)))
  (property "LCSC" "C21189" (at 129.54 133.35 0) (effects (font (size 1.27 1.27)) (hide yes)))
  (pin "2")
  (pin "1")))
